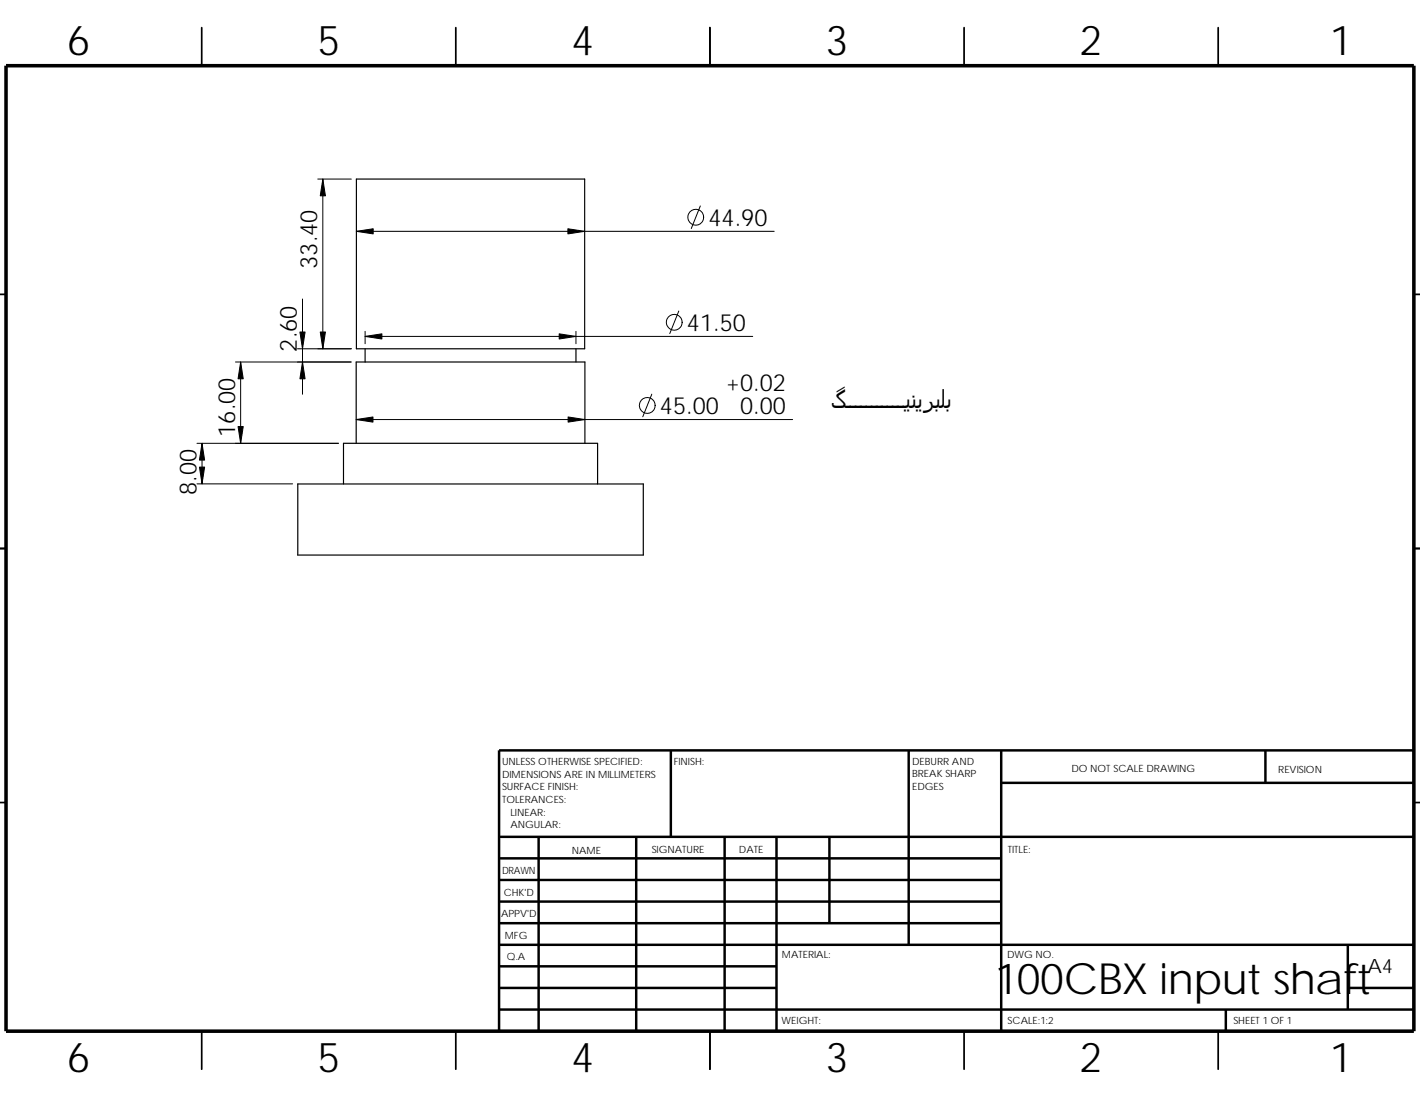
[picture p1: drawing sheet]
<svg xmlns="http://www.w3.org/2000/svg" width="279mm" height="216mm" viewBox="0 0 279 216" stroke-linecap="round" stroke-linejoin="round" font-family="sans-serif">
<g fill="none" stroke="#000" stroke-width=".34">
<path d="M39.7 5.4v7.5M89.7 5.4v7.5M139.7 5.4v7.5M189.7 5.4v7.5M239.7 5.4v7.5M0 57.9h1.2M278.2 57.9h1.2M0 107.9h1.2M278.2 107.9h1.2M0 157.9h1.2M278.2 157.9h1.2M39.7 202.9v7.5"/>
<path d="M89.7 202.9v7.5M139.7 202.9v7.5M189.7 202.9v7.5M239.7 202.9v7.5"/>
</g>
<g fill="none" stroke="#000" stroke-width=".49">
<path d="M132 147.7v17M178.8 147.7v38.2M197 147.7v55.2M197 154.1h81.2M249 147.7v6.4M278.2 147.7h-180v55.2M98.2 164.7h180M98.2 168.9h98.8M98.2 173.2h98.8M98.2 177.4h98.8M106 164.7v38.2M125.2 164.7v38.2"/>
<path d="M142.6 164.7v38.2M152.8 164.7v38.2M163.2 164.7v17M98.2 198.7h180M98.2 185.9h180M98.2 190.2h54.6M98.2 194.4h54.6M98.2 181.7h98.8M241.2 198.7v4.2M265.2 185.9v12.8M265.2 194.4h13"/>
</g>
<path d="M1.2 12.9h277v190h-277z" fill="none" stroke="#000" stroke-width=".7" stroke-linecap="butt"/>
<path d="M70.1 35.2h44.9v33.4h-44.9zM71.8 68.6v2.6M113.3 68.6v2.6M58.6 95.2h68v14h-68zM70.1 87.2v-16h25.7h19.3v16M117.6 95.2v-8h-50v8.1" fill="none" stroke="#000" stroke-width=".23"/>
<g fill="none" stroke="#000" stroke-width=".2">
<path d="M62.5 35.2h6.6M63.5 35.2v33.4M59.5 58.8v18.8M70.1 45.5h82.2M137.8 40.5l-1.8 4.5M46.3 71.2h22.8M47.3 71.2v16M58.5 68.6h10.6M71.8 65.2v2.4M71.8 66.2h76.3M113.3 65.2v2.4M128.2 77.6l-1.7 4.4"/>
<path d="M133.6 61.2l-1.8 4.5M38.8 87.2h27.8M38.8 95.2h18.8M39.8 87.2v8M70.1 82.6h85.9"/>
<circle cx="136.9" cy="42.8" r="1.55"/>
<circle cx="127.4" cy="79.8" r="1.55"/>
<circle cx="132.7" cy="63.4" r="1.55"/>
</g>
<g fill="#000" stroke="#000" stroke-width=".2">
<path d="M63.5 35.2l.5 3.3h-1z" fill-rule="evenodd"/>
<path d="M70.1 45.5l3.3-.5v1z" fill-rule="evenodd"/>
<path d="M111.7 45l3.3 .5-3.3 .5z" fill-rule="evenodd"/>
<path d="M47.3 71.2l.6 3.3h-1.1z" fill-rule="evenodd"/>
<path d="M59 65.3h1l-.5 3.3z" fill-rule="evenodd"/>
<path d="M59.5 71.2l.5 3.3h-1z" fill-rule="evenodd"/>
<path d="M63 65.3h1l-.5 3.3z" fill-rule="evenodd"/>
<path d="M71.8 66.2l3.3-.5v1z" fill-rule="evenodd"/>
<path d="M110 65.7l3.3 .5-3.3 .5z" fill-rule="evenodd"/>
<path d="M39.2 91.9h1.1l-.5 3.3z" fill-rule="evenodd"/>
<path d="M39.8 87.2l.5 3.4h-1.1z" fill-rule="evenodd"/>
<path d="M46.8 83.9h1.1l-.6 3.3z" fill-rule="evenodd"/>
<path d="M70.1 82.6l3.3-.5v1z" fill-rule="evenodd"/>
<path d="M111.8 82.1l3.3 .5-3.3 .5z" fill-rule="evenodd"/>
</g>
<text font-size="8.5" x="195.8" y="195.7">100CBX input shaft</text>
<g font-size="8.1">
<text x="13.2" y="10.9">6</text>
<text x="62.4" y="10.9">5</text>
<text x="112.4" y="10.9">4</text>
<text x="162.4" y="10.9">3</text>
<text x="212.4" y="10.9">2</text>
<text x="261.7" y="10.9">1</text>
<text x="13.2" y="210.9">6</text>
<text x="62.4" y="210.9">5</text>
<text x="112.4" y="210.9">4</text>
<text x="162.4" y="210.9">3</text>
<text x="212.4" y="210.9">2</text>
<text x="261.7" y="210.9">1</text>
</g>
<text font-size="4.8" x="163.6" y="80.4">گـــــــــــینیربلب</text>
<g font-size="4.7">
<text x="139.4" y="44.5">44.90</text>
<text x="62.4" y="52.9" transform="rotate(-90 62.4 52.9)">33.40</text>
<text x="135.2" y="65.1">41.50</text>
<text x="58.4" y="69.2" transform="rotate(-90 58.4 69.2)">2.60</text>
<text x="142.8" y="77">+0.02</text>
<text x="129.9" y="81.5">45.00</text>
<text x="145.6" y="81.6">0.00</text>
<text x="46.2" y="85.9" transform="rotate(-90 46.2 85.9)">16.00</text>
<text x="38.7" y="97.5" transform="rotate(-90 38.7 97.5)">8.00</text>
</g>
<text font-size="3.9" x="269.1" y="191.4">A4</text>
<g font-size="2">
<text x="98.8" y="150.6">UNLESS OTHERWISE SPECIFIED:</text>
<text x="98.8" y="153.1">DIMENSIONS ARE IN MILLIMETERS</text>
<text x="98.8" y="155.6">SURFACE FINISH:</text>
<text x="132.6" y="150.6">FINISH:</text>
<text x="179.5" y="155.5">EDGES</text>
<text x="179.5" y="150.5">DEBURR AND</text>
<text x="179.5" y="153">BREAK SHARP</text>
<text x="210.8" y="151.9">DO NOT SCALE DRAWING</text>
<text x="251.5" y="152.1">REVISION</text>
<text x="98.8" y="158.1">TOLERANCES:</text>
<text x="100.4" y="160.5">LINEAR:</text>
<text x="100.4" y="163">ANGULAR:</text>
<text x="112.5" y="168">NAME</text>
<text x="128.2" y="167.9">SIGNATURE</text>
<text x="145.4" y="167.9">DATE</text>
<text x="198.3" y="167.9">TITLE:</text>
<text x="98.8" y="172.1">DRAWN</text>
<text x="99.1" y="176.3">CHK'D</text>
<text x="98.6" y="180.4">APPV'D</text>
<text x="99.3" y="184.8">MFG</text>
<text x="99.7" y="189">Q.A</text>
<text x="153.8" y="188.5">MATERIAL:</text>
<text x="198.1" y="188.5">DWG NO.</text>
<text x="153.8" y="201.5">WEIGHT:</text>
<text x="198.3" y="201.6">SCALE:1:2</text>
<text x="242.7" y="201.6">SHEET 1 OF 1</text>
</g>
</svg>
